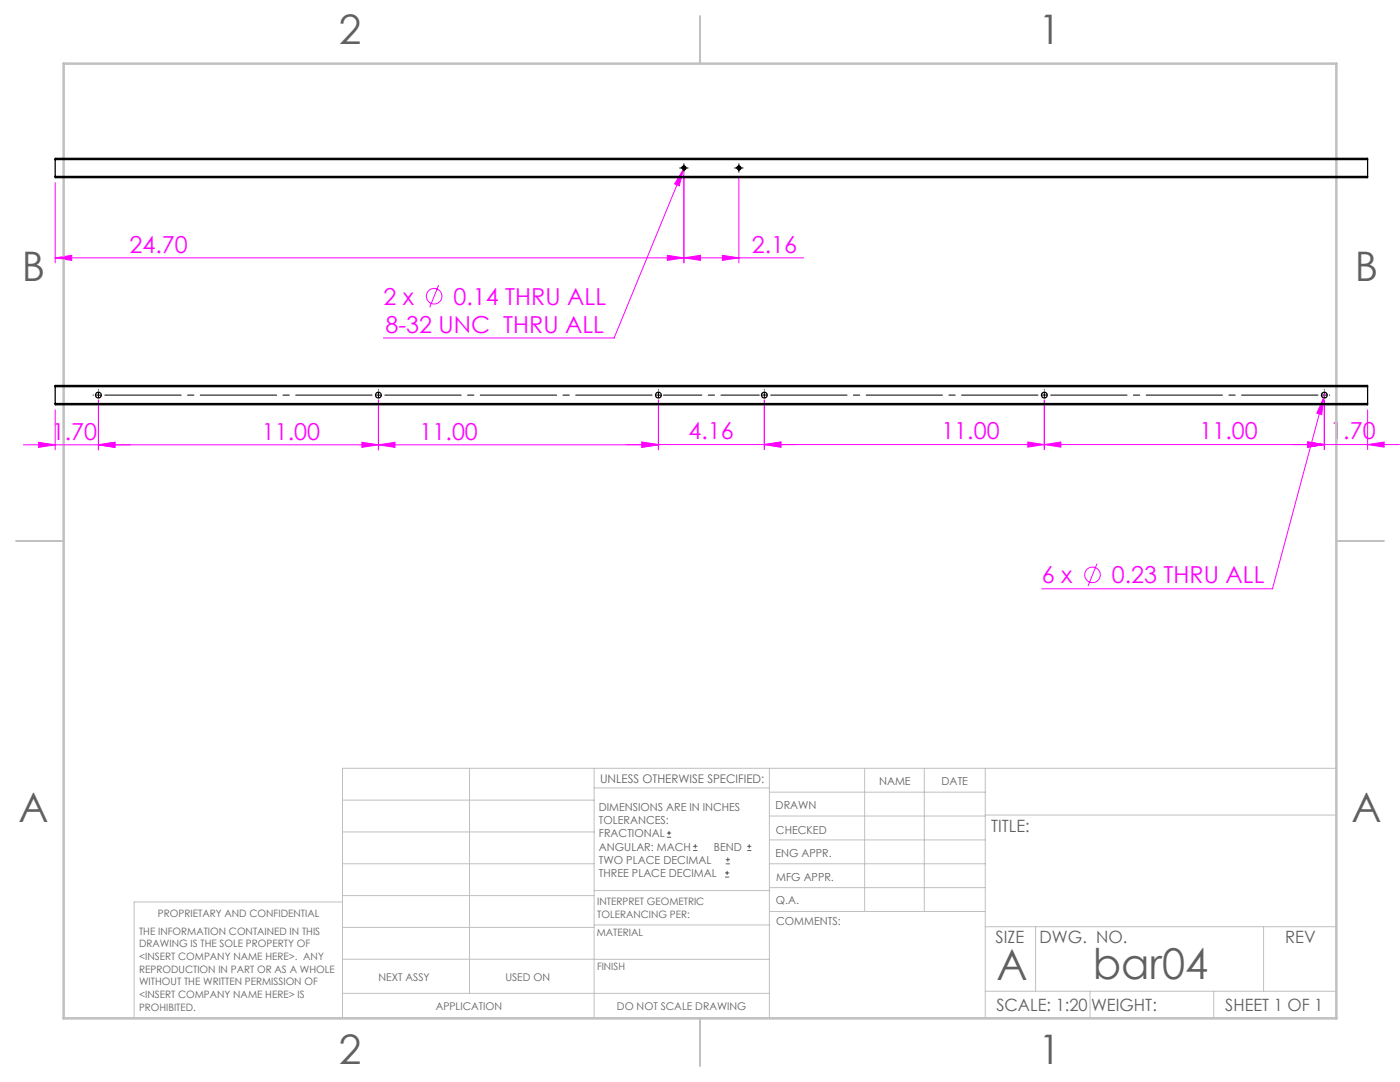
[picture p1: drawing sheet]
<svg xmlns="http://www.w3.org/2000/svg" width="279mm" height="216mm" viewBox="0 0 279 216" stroke-linecap="round" stroke-linejoin="round" font-family="sans-serif">
<g fill="none" stroke="#f0f" stroke-width=".2">
<path d="M11 36.5v16M136.4 33.8l-.8 3.3-1-.4zM136.5 34.5v18M136.6 33.2l-14 34.2h-46.1M147.5 35.4v17.1M11 51.5l3.3-.6v1.1zM87.5 56.9l-1.7 4.4M133.2 50.9l3.3 .6-3.3 .5zM136.5 51.5l3.3-.6v1.1zM144.2 50.9l3.3 .6-3.3 .5zM160.4 51.5h-149.4M19.6 79.8v10"/>
<path d="M75.5 79.8v10M131.4 79.8v10M152.5 79.8v9.9M208.4 79.8v9.9M264.1 79.4l-.3 3.3-1-.2zM264.1 79.4l-10.2 38.1h-46M264.3 79.8v9.9M264.4 78.3l-.3 1.1M4.7 88.8h126.7M7.7 88.3l3.3 .5-3.3 .5zM11 81.8v8M19.6 88.8l3.3-.5v1z"/>
<path d="M72.2 88.3l3.3 .5-3.3 .5zM75.5 88.8l3.3-.5v1zM125.1 88.7h154.2M128.1 88.2l3.3 .5-3.3 .5zM128.1 88.3l3.3 .5-3.3 .5zM152.5 88.7l3.3-.5v1zM205.1 88.2l3.3 .5-3.3 .5zM208.4 88.7l3.3-.5v1zM261 88.2l3.3 .5-3.3 .5zM272.9 88.7l3.3-.5v1zM272.9 81.8v7.9M218.9 112.5l-1.8 4.4"/>
<circle cx="86.6" cy="59.1" r="1.56"/>
<circle cx="218" cy="114.7" r="1.56"/>
</g>
<g fill="none" stroke="#606060" stroke-width=".2">
<path d="M133.1 167.1h.8M133.1 166.2h.8M133.5 165.8v.8M138.3 169.7h.9M138.3 168.9h.9M138.8 168.5v.8M144.7 175h.8M144.7 174.2h.8M144.8 172.4h.9M144.8 171.5h.9M145.1 173.8v.8M145.3 171.1v.8"/>
<path d="M149.1 169.7h.9M149.1 168.9h.9M149.5 168.5v.8"/>
</g>
<path d="M136 33.5h1M136.1 33.6a.42 .42 0 0 1 .3-.5 .42 .42 0 0 1 .5 .5 .42 .42 0 0 1-.5 .3M136.5 33v1M147 33.5h1M147.1 33.6a.42 .42 0 0 1 .3-.5 .42 .42 0 0 1 .5 .5 .42 .42 0 0 1-.5 .3M147.5 33v1M130.9 78.8h1M131.4 78.3v1" fill="none" stroke="#000" stroke-width=".2"/>
<g fill="none" stroke="#000" stroke-width=".2" stroke-dasharray="15.2 1.3 1.3 1.3">
<path d="M136 33.5h-.4M136.5 33v-.3M136.5 34v.4M137 33.5h.3M147 33.5h-.4M147.5 33v-.3M147.5 34v.4M148 33.5h.3M18.6 78.8h.1M19.6 78.8v-.5M19.6 78.8h-.5M19.6 78.8v.5"/>
<path d="M19.6 78.8h.5M19.6 77.8h.1M19.6 79.8v.1M75.5 78.8v-.5M75.5 78.8h-.5M75.5 78.8v.5M75.5 78.8h.5M75.5 77.8h.1M75.5 79.8v.1M131.4 77.8h.1M131.4 79.8v.1M152.5 78.8v-.5"/>
<path d="M152.5 78.8h-.5M152.5 78.8v.5M152.5 78.8h.5M152.5 77.8h.1M152.5 79.8v.1M208.4 78.8v-.5M208.4 78.8h-.5M208.4 78.8v.5M208.4 78.8h.5M208.4 77.8h.1M208.4 79.8v.1M264.3 78.8v-.5"/>
<path d="M264.3 78.8h-.5M264.3 78.8v.5M264.3 78.8h.5M264.3 77.8h.1M264.3 79.8v.1M265.3 78.8h.1"/>
</g>
<path d="M20.6 78.8h53.9M76.5 78.8h53.9M153.5 78.8h53.9M209.4 78.8h53.9" fill="none" stroke="#000" stroke-width=".2" stroke-dasharray="15.2 1.3 1.3 1.3" stroke-dashoffset="-.3"/>
<path d="M132.4 78.8h19.1" fill="none" stroke="#000" stroke-width=".2" stroke-dasharray="15.2 1.3 1.3 1.3" stroke-dashoffset="7.6"/>
<g fill="none" stroke="#c0c0c0" stroke-width=".2">
<path d="M68.4 159.7h50.2M93.7 153.3v44.9M118.6 153.3v49.9M118.6 157.2h34.9M153.5 153.3v49.9M153.5 158.1h43.1M172.6 153.3v28.6M184.5 153.3v28.6M196.6 153.3v49.9M266.7 153.3h-198.3v49.9M68.4 178.7h50.2M68.4 172.4h50.2"/>
<path d="M68.4 166h50.2M68.4 180h-41.6v23.2M118.6 177.7h35.1M153.5 167.6h43.1M153.5 162.8h43.1M153.5 172.4h43.1M153.5 177.1h43.1M196.6 162.6h70.1M68.4 198.2h85.1M68.4 185.1h50.2M68.4 191.4h50.2M118.6 191.4h34.9"/>
<path d="M118.6 184.6h35.1M153.7 181.9h42.9M196.6 197.8h70.1M196.6 184.9h70.1M206.7 184.9v12.9M217.5 197.8v5.4M242.2 197.8v5.4M252.2 184.9v12.9"/>
</g>
<path d="M139.7 3.2v9.5M3.2 107.9h9.5M266.7 107.9h9.5M139.7 203.2v9.5" fill="none" stroke="#c0c0c0" stroke-width=".25"/>
<path d="M12.7 12.7h254v190.5h-254z" fill="none" stroke="#c0c0c0" stroke-width=".5"/>
<g fill="#f0f">
<path d="M152.5 88.7l3.3-.5v1zM128.1 88.2l3.3 .5-3.3 .5z"/>
<path d="M19.6 88.8l3.3-.5v1zM7.7 88.3l3.3 .5-3.3 .5z"/>
<path d="M136.4 33.8l-1.8 2.9 1 .4zM264.1 79.4l-1.3 3.1 1 .2z"/>
<path d="M136.5 51.5l3.3-.6v1.1zM144.2 50.9l3.3 .6-3.3 .5z"/>
<path d="M133.2 50.9l3.3 .6-3.3 .5zM11 51.5l3.3-.6v1.1z"/>
<path d="M19.6 88.8l3.3-.5v1zM72.2 88.3l3.3 .5-3.3 .5zM75.5 88.8l3.3-.5v1zM128.1 88.3l3.3 .5-3.3 .5zM152.5 88.7l3.3-.5v1zM205.1 88.2l3.3 .5-3.3 .5zM208.4 88.7l3.3-.5v1zM261 88.2l3.3 .5-3.3 .5zM261 88.2l3.3 .5-3.3 .5zM272.9 88.7l3.3-.5v1z"/>
</g>
<g fill="none" stroke="#000" stroke-width=".25">
<path d="M11 31.8v-.2h261.9v.2M11 35.2v.3h261.9v-.3M11 31.8h261.9M11 35.2h261.9M11 31.8v3.4M272.9 31.8v3.4M11 77.2v-.3h261.9v.3M11 77.2v3.3M11 77.2h261.9M272.9 77.2v3.3M11 80.5v.3h261.9v-.3M11 80.5h261.9"/>
<circle cx="136.5" cy="33.5" r=".35"/>
<circle cx="147.5" cy="33.5" r=".35"/>
<circle cx="19.6" cy="78.8" r=".58"/>
<circle cx="75.5" cy="78.8" r=".58"/>
<circle cx="131.4" cy="78.8" r=".58"/>
<circle cx="152.5" cy="78.8" r=".58"/>
<circle cx="208.4" cy="78.8" r=".58"/>
<circle cx="264.3" cy="78.8" r=".58"/>
</g>
<g font-size="8.5" fill="#606060">
<text x="198.9" y="195.5">A</text>
<text x="218.1" y="195.4">bar04</text>
</g>
<g font-size="8.1" fill="#606060">
<text x="67.6" y="8.9">2</text>
<text x="207.3" y="8.9">1</text>
<text x="4.4" y="56.2">B</text>
<text x="270.4" y="56.2">B</text>
<text x="3.7" y="164.1">A</text>
<text x="269.7" y="164.1">A</text>
<text x="67.6" y="212.4">2</text>
<text x="207.3" y="212.4">1</text>
</g>
<g font-size="4.7" fill="#f0f">
<text x="25.9" y="50.4">24.70</text>
<text x="150" y="50.4">2.16</text>
<text x="76.5" y="60.8">2 x</text>
<text x="90.5" y="60.8">0.14 THRU ALL</text>
<text x="76.9" y="66.4">8-32 UNC THRU ALL</text>
<text x="10.3" y="87.7">1.70</text>
<text x="52.3" y="87.7">11.00</text>
<text x="83.7" y="87.7">11.00</text>
<text x="137.4" y="87.7">4.16</text>
<text x="187.9" y="87.7">11.00</text>
<text x="239.4" y="87.7">11.00</text>
<text x="265.5" y="87.7">1.70</text>
<text x="207.9" y="116.4">6 x</text>
<text x="221.9" y="116.4">0.23 THRU ALL</text>
</g>
<g font-size="3.4" fill="#606060">
<text x="197.8" y="166">TITLE:</text>
<text x="198.7" y="188.1">SIZE</text>
<text x="207.5" y="188.1">DWG. NO.</text>
<text x="256.5" y="188.2">REV</text>
<text x="198.8" y="201.7">SCALE: 1:20</text>
<text x="217.7" y="201.8">WEIGHT:</text>
<text x="244.5" y="201.7">SHEET 1 OF 1</text>
</g>
<text font-size="2.4" fill="#606060" x="119.8" y="156.2">UNLESS OTHERWISE SPECIFIED:</text>
<g font-size="2.2" fill="#606060">
<text x="119.5" y="161.8">DIMENSIONS ARE IN INCHES</text>
<text x="154.8" y="161.4">DRAWN</text>
<text x="175.4" y="156.6">NAME</text>
<text x="187.9" y="156.7">DATE</text>
<text x="119.5" y="164.4">TOLERANCES:</text>
<text x="119.5" y="167.1">FRACTIONAL</text>
<text x="154.9" y="166.3">CHECKED</text>
<text x="119.5" y="169.7">ANGULAR: MACH</text>
<text x="119.5" y="172.4">TWO PLACE DECIMAL</text>
<text x="142.5" y="169.7">BEND</text>
<text x="154.8" y="171">ENG APPR.</text>
<text x="119.5" y="175">THREE PLACE DECIMAL</text>
<text x="154.9" y="175.7">MFG APPR.</text>
<text x="154.9" y="180.4">Q.A.</text>
<text x="154.9" y="184.6">COMMENTS:</text>
</g>
<g font-size="2.1" fill="#606060">
<text x="75.5" y="195.7">NEXT ASSY</text>
<text x="100.9" y="195.7">USED ON</text>
<text x="86.9" y="201.5">APPLICATION</text>
<text x="123.1" y="201.6">DO NOT SCALE DRAWING</text>
</g>
<g font-size="2" fill="#606060">
<text x="31.5" y="182.9">PROPRIETARY AND CONFIDENTIAL</text>
<text x="119.2" y="180.6">INTERPRET GEOMETRIC</text>
<text x="119.2" y="183.1">TOLERANCING PER:</text>
<text x="27.8" y="186.5">THE INFORMATION CONTAINED IN THIS</text>
<text x="27.8" y="189">DRAWING IS THE SOLE PROPERTY OF</text>
<text x="27.8" y="191.6">&lt;INSERT COMPANY NAME HERE&gt;. ANY</text>
<text x="119.1" y="186.7">MATERIAL</text>
<text x="27.8" y="194.1">REPRODUCTION IN PART OR AS A WHOLE</text>
<text x="27.8" y="196.6">WITHOUT THE WRITTEN PERMISSION OF</text>
<text x="119.1" y="193.5">FINISH</text>
<text x="27.8" y="199.1">&lt;INSERT COMPANY NAME HERE&gt; IS</text>
<text x="27.8" y="201.7">PROHIBITED.</text>
</g>
</svg>
